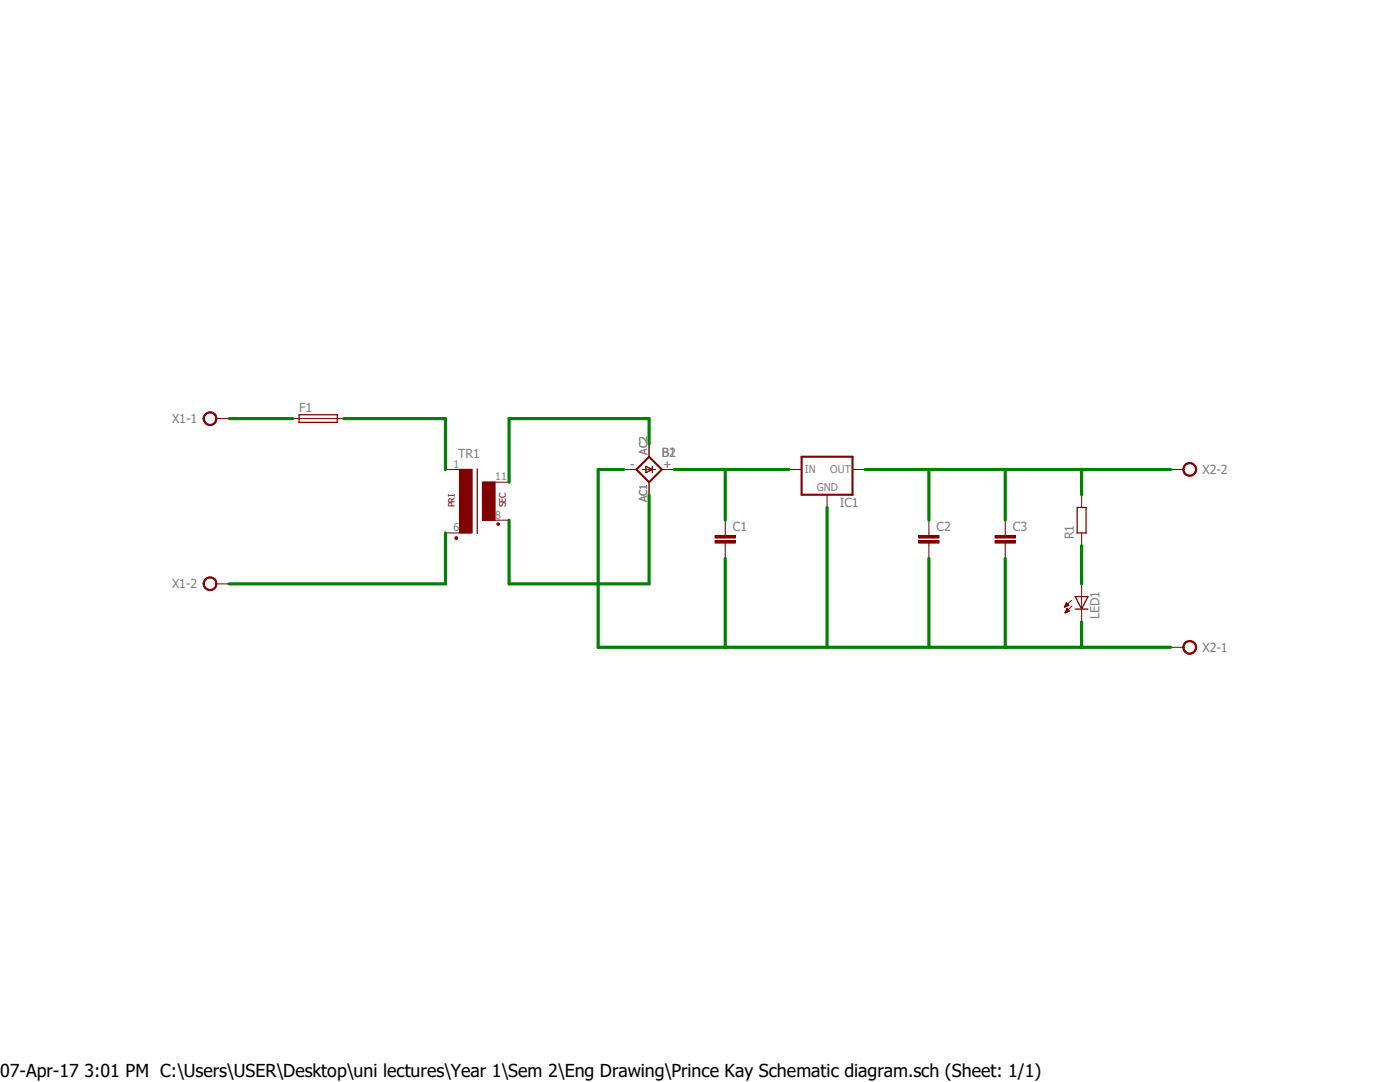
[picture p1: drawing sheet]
<svg xmlns="http://www.w3.org/2000/svg" width="279mm" height="216mm" viewBox="0 0 279 216" stroke-linecap="round" stroke-linejoin="round" font-family="sans-serif">
<path d="M33.6 79.8l212.2 51.3M245.8 79.8l-212.2 51.3" fill="none" stroke="#fff" stroke-width=".2"/>
<path d="M127 93.7l2.5-2.6 2.6 2.6-2.6 2.5z" fill="none" stroke="#800000" stroke-width=".34"/>
<g fill="none" stroke="#800000" stroke-width=".2">
<path d="M58.4 83.5h10.2M124.5 93.7h2.5M128.3 93.7h2.5M128.9 93l1.3 .7-1.3 .6zM129.5 88.6v2.5M129.5 96.2v2.5M130.2 93v1.3M132.1 93.7h2.5M157.4 93.7h2.6M165.1 98.7v2.6M170.1 93.7h2.6M144.7 106.3v.5"/>
<path d="M144.7 108.4v.5"/>
</g>
<path d="M160 91.1h10.1v7.6h-10.1z" fill="none" stroke="#800000" stroke-width=".42"/>
<path d="M59.7 82.8h7.6v1.5h-7.6z" fill="none" stroke="#800000" stroke-width=".25"/>
<path d="M142.7 106.8h4.1v.6h-4.1z" fill-rule="evenodd" fill="#800000"/>
<path d="M142.7 106.8h4.1v.6h-4.1z" fill="none" stroke="#800000" stroke-width=".2"/>
<path d="M142.7 107.9h4.1v.5h-4.1z" fill-rule="evenodd" fill="#800000"/>
<path d="M142.7 107.9h4.1v.5h-4.1zM144.7 103.8v2.5M144.7 108.9v2.5M185.4 106.3v.5M185.4 108.4v.5" fill="none" stroke="#800000" stroke-width=".2"/>
<path d="M183.3 106.8h4.1v.6h-4.1z" fill-rule="evenodd" fill="#800000"/>
<path d="M183.3 106.8h4.1v.6h-4.1z" fill="none" stroke="#800000" stroke-width=".2"/>
<path d="M183.3 107.9h4.1v.5h-4.1z" fill-rule="evenodd" fill="#800000"/>
<path d="M183.3 107.9h4.1v.5h-4.1zM185.4 103.8v2.5M185.4 108.9v2.5M200.6 106.3v.5M200.6 108.4v.5" fill="none" stroke="#800000" stroke-width=".2"/>
<path d="M198.6 106.8h4v.6h-4z" fill-rule="evenodd" fill="#800000"/>
<path d="M198.6 106.8h4v.6h-4z" fill="none" stroke="#800000" stroke-width=".2"/>
<path d="M198.6 107.9h4v.5h-4z" fill-rule="evenodd" fill="#800000"/>
<path d="M198.6 107.9h4v.5h-4zM200.6 103.8v2.5M200.6 108.9v2.5" fill="none" stroke="#800000" stroke-width=".2"/>
<path d="M95.2 93.6v12.9" fill="none" stroke="#800000" stroke-width=".25"/>
<circle cx="91" cy="107.4" r=".29" fill="#800000"/>
<circle cx="91" cy="107.4" r=".29" fill="none" stroke="#800000" stroke-width=".2"/>
<path d="M99.2 104.4h.4v.4h-.4z" fill-rule="evenodd" fill="#800000"/>
<path d="M99.2 104.4h.4v.4h-.4z" fill="none" stroke="#800000" stroke-width=".2"/>
<path d="M91.7 93.6h2.5v12.7h-2.5z" fill-rule="evenodd" fill="#800000"/>
<path d="M91.7 93.6h2.5v12.7h-2.5z" fill="none" stroke="#800000" stroke-width=".2"/>
<path d="M96.3 96.2h2.5v7.6h-2.5z" fill-rule="evenodd" fill="#800000"/>
<path d="M88.9 93.7h5.1M96.3 96.2h2.5v7.6h-2.5zM96.5 96.2h5.1M215.9 98.7v2.6M88.9 106.3h5.1M96.5 103.8h5.1M215.9 106.3v2.6" fill="none" stroke="#800000" stroke-width=".2"/>
<path d="M215 101.3h1.7v5h-1.7z" fill="none" stroke="#800000" stroke-width=".25"/>
<path d="M40.9 82.6a1.39 1.39 0 0 1 2.2 .2 1.39 1.39 0 0 1-.8 2.1 1.39 1.39 0 0 1-1.8-1.4h.3a1.15 1.15 0 0 1 1.5-1.1 1.15 1.15 0 0 1 .4 1.9 1.15 1.15 0 0 1-1.8-.4l-.1-.4h-.3z" fill-rule="evenodd" fill="#800000"/>
<path d="M40.9 82.6a1.39 1.39 0 0 1 2.2 .2 1.39 1.39 0 0 1-.8 2.1 1.39 1.39 0 0 1-1.8-1.4h.3a1.15 1.15 0 0 1 1.5-1.1 1.15 1.15 0 0 1 .4 1.9 1.15 1.15 0 0 1-1.8-.4l-.1-.4h-.3zM43.2 83.5h2.5" fill="none" stroke="#800000" stroke-width=".2"/>
<path d="M40.9 115.6a1.4 1.4 0 0 1 2.2 .1 1.4 1.4 0 0 1-.8 2.1 1.4 1.4 0 0 1-1.8-1.3h.3a1.15 1.15 0 0 1 1.5-1.1 1.15 1.15 0 0 1 .4 1.8 1.15 1.15 0 0 1-1.8-.3l-.1-.4h-.3z" fill-rule="evenodd" fill="#800000"/>
<path d="M40.9 115.6a1.4 1.4 0 0 1 2.2 .1 1.4 1.4 0 0 1-.8 2.1 1.4 1.4 0 0 1-1.8-1.3h.3a1.15 1.15 0 0 1 1.5-1.1 1.15 1.15 0 0 1 .4 1.8 1.15 1.15 0 0 1-1.8-.3l-.1-.4h-.3zM43.2 116.5h2.5" fill="none" stroke="#800000" stroke-width=".2"/>
<path d="M236.3 128.3a1.4 1.4 0 0 1 2.3 0 1.4 1.4 0 0 1-.7 2.2 1.4 1.4 0 0 1-1.8-1.3h.2a1.15 1.15 0 0 1 1.7-1 1.15 1.15 0 0 1 .2 1.9 1.15 1.15 0 0 1-1.9-.6v-.3h-.2z" fill-rule="evenodd" fill="#800000"/>
<path d="M233.6 129.2h2.6M236.3 128.3a1.4 1.4 0 0 1 2.3 0 1.4 1.4 0 0 1-.7 2.2 1.4 1.4 0 0 1-1.8-1.3h.2a1.15 1.15 0 0 1 1.7-1 1.15 1.15 0 0 1 .2 1.9 1.15 1.15 0 0 1-1.9-.6v-.3h-.2z" fill="none" stroke="#800000" stroke-width=".2"/>
<path d="M236.3 92.8a1.4 1.4 0 0 1 2.3 .1 1.4 1.4 0 0 1-.7 2.1 1.4 1.4 0 0 1-1.8-1.3h.2a1.15 1.15 0 0 1 1.7-1 1.15 1.15 0 0 1 .2 1.9 1.15 1.15 0 0 1-1.9-.5v-.4h-.2z" fill-rule="evenodd" fill="#800000"/>
<g fill="none" stroke="#800000" stroke-width=".2">
<path d="M233.6 93.7h2.6M236.3 92.8a1.4 1.4 0 0 1 2.3 .1 1.4 1.4 0 0 1-.7 2.1 1.4 1.4 0 0 1-1.8-1.3h.2a1.15 1.15 0 0 1 1.7-1 1.15 1.15 0 0 1 .2 1.9 1.15 1.15 0 0 1-1.9-.5v-.4h-.2zM213.8 119.8l-1.4 1.4M215.9 116.5v7.6M212.4 121.1h.2M212.5 121h.3M212.5 120.9h.5M212.6 120.9h.6M212.6 122.3h.1M212.6 120.7h.7M212.6 122.2h.3M212.6 120.6h.6"/>
<path d="M212.6 122.1h.5M212.7 120.6h.4M212.7 122h.6M212.7 120.5h.3M212.7 121.9h.7M212.8 120.4h.1M212.8 121.8h.5M212.8 120.3l-.4 .9M212.8 120.3l.5 .5-.9 .4M212.8 120.3h.1M212.8 121.8h.4M212.9 121.6h.2"/>
<path d="M212.9 121.5h.2M212.9 121.5h.1M212.9 121.4l.5 .5-.8 .4zM214 120.9l-1.4 1.4"/>
</g>
<path d="M214.6 119h2.5l-1.2 2.5zM214.6 121.5h2.5" fill="none" stroke="#800000" stroke-width=".25"/>
<g fill="none" stroke="#008000" stroke-width=".63">
<path d="M45.7 83.5h12.7M68.6 83.5h20.3v10.2M124.5 93.7h-5.1v35.5h114.2M129.5 88.6v-5.1h-27.9v12.7M129.5 98.7v17.8h-27.9v-12.7M134.6 93.7h22.8M144.7 93.7v10.1M172.7 93.7h60.9M185.4 93.7v10.1M200.6 93.7v10.1M215.9 93.7v5M88.9 106.3v10.2h-43.2"/>
<path d="M144.7 111.4v17.8M165.1 101.3v27.9M185.4 111.4v17.8M200.6 111.4v17.8M215.9 108.9v7.6M215.9 124.1v5.1"/>
</g>
<text font-size="3.6" x="0" y="214.9">07-Apr-17 3:01 PM C:\Users\USER\Desktop\uni lectures\Year 1\Sem 2\Eng Drawing\Prince Kay Schematic diagram.sch (Sheet: 1/1)</text>
<g font-size="2.5" fill="#808080">
<text x="59.7" y="82.1">F1</text>
<text x="34.3" y="84.4">X1-1</text>
<text x="91.4" y="91.4">TR1</text>
<text x="132.1" y="91.1">B1</text>
<text x="132.1" y="91.1">B2</text>
<text x="240" y="94.6">X2-2</text>
<text x="167.6" y="101.3">IC1</text>
<text x="146.3" y="106">C1</text>
<text x="186.9" y="106">C2</text>
<text x="202.1" y="106">C3</text>
<text x="214.3" y="107.6" transform="rotate(-90 214.3 107.6)">R1</text>
<text x="34.3" y="117.4">X1-2</text>
<text x="219.4" y="123.6" transform="rotate(-90 219.4 123.6)">LED1</text>
<text x="240" y="130">X2-1</text>
</g>
<g font-size="2.1" fill="#808080">
<text x="90.5" y="93.3">1</text>
<text x="98.8" y="95.8">11</text>
<text x="125.9" y="93.3">-</text>
<text x="129.2" y="90.8" transform="rotate(-90 129.2 90.8)">AC2</text>
<text x="132.4" y="93.3">+</text>
<text x="160.6" y="94.3">IN</text>
<text x="165.7" y="94.3">OUT</text>
<text x="129.2" y="100.2" transform="rotate(-90 129.2 100.2)">AC1</text>
<text x="163" y="98">GND</text>
<text x="90.5" y="106">6</text>
<text x="98.8" y="103.5">8</text>
</g>
<g font-size="1.8" fill="#800000">
<text x="90.8" y="101.3" transform="rotate(-90 90.8 101.3)">PRI</text>
<text x="101" y="101.3" transform="rotate(-90 101 101.3)">SEC</text>
</g>
</svg>
